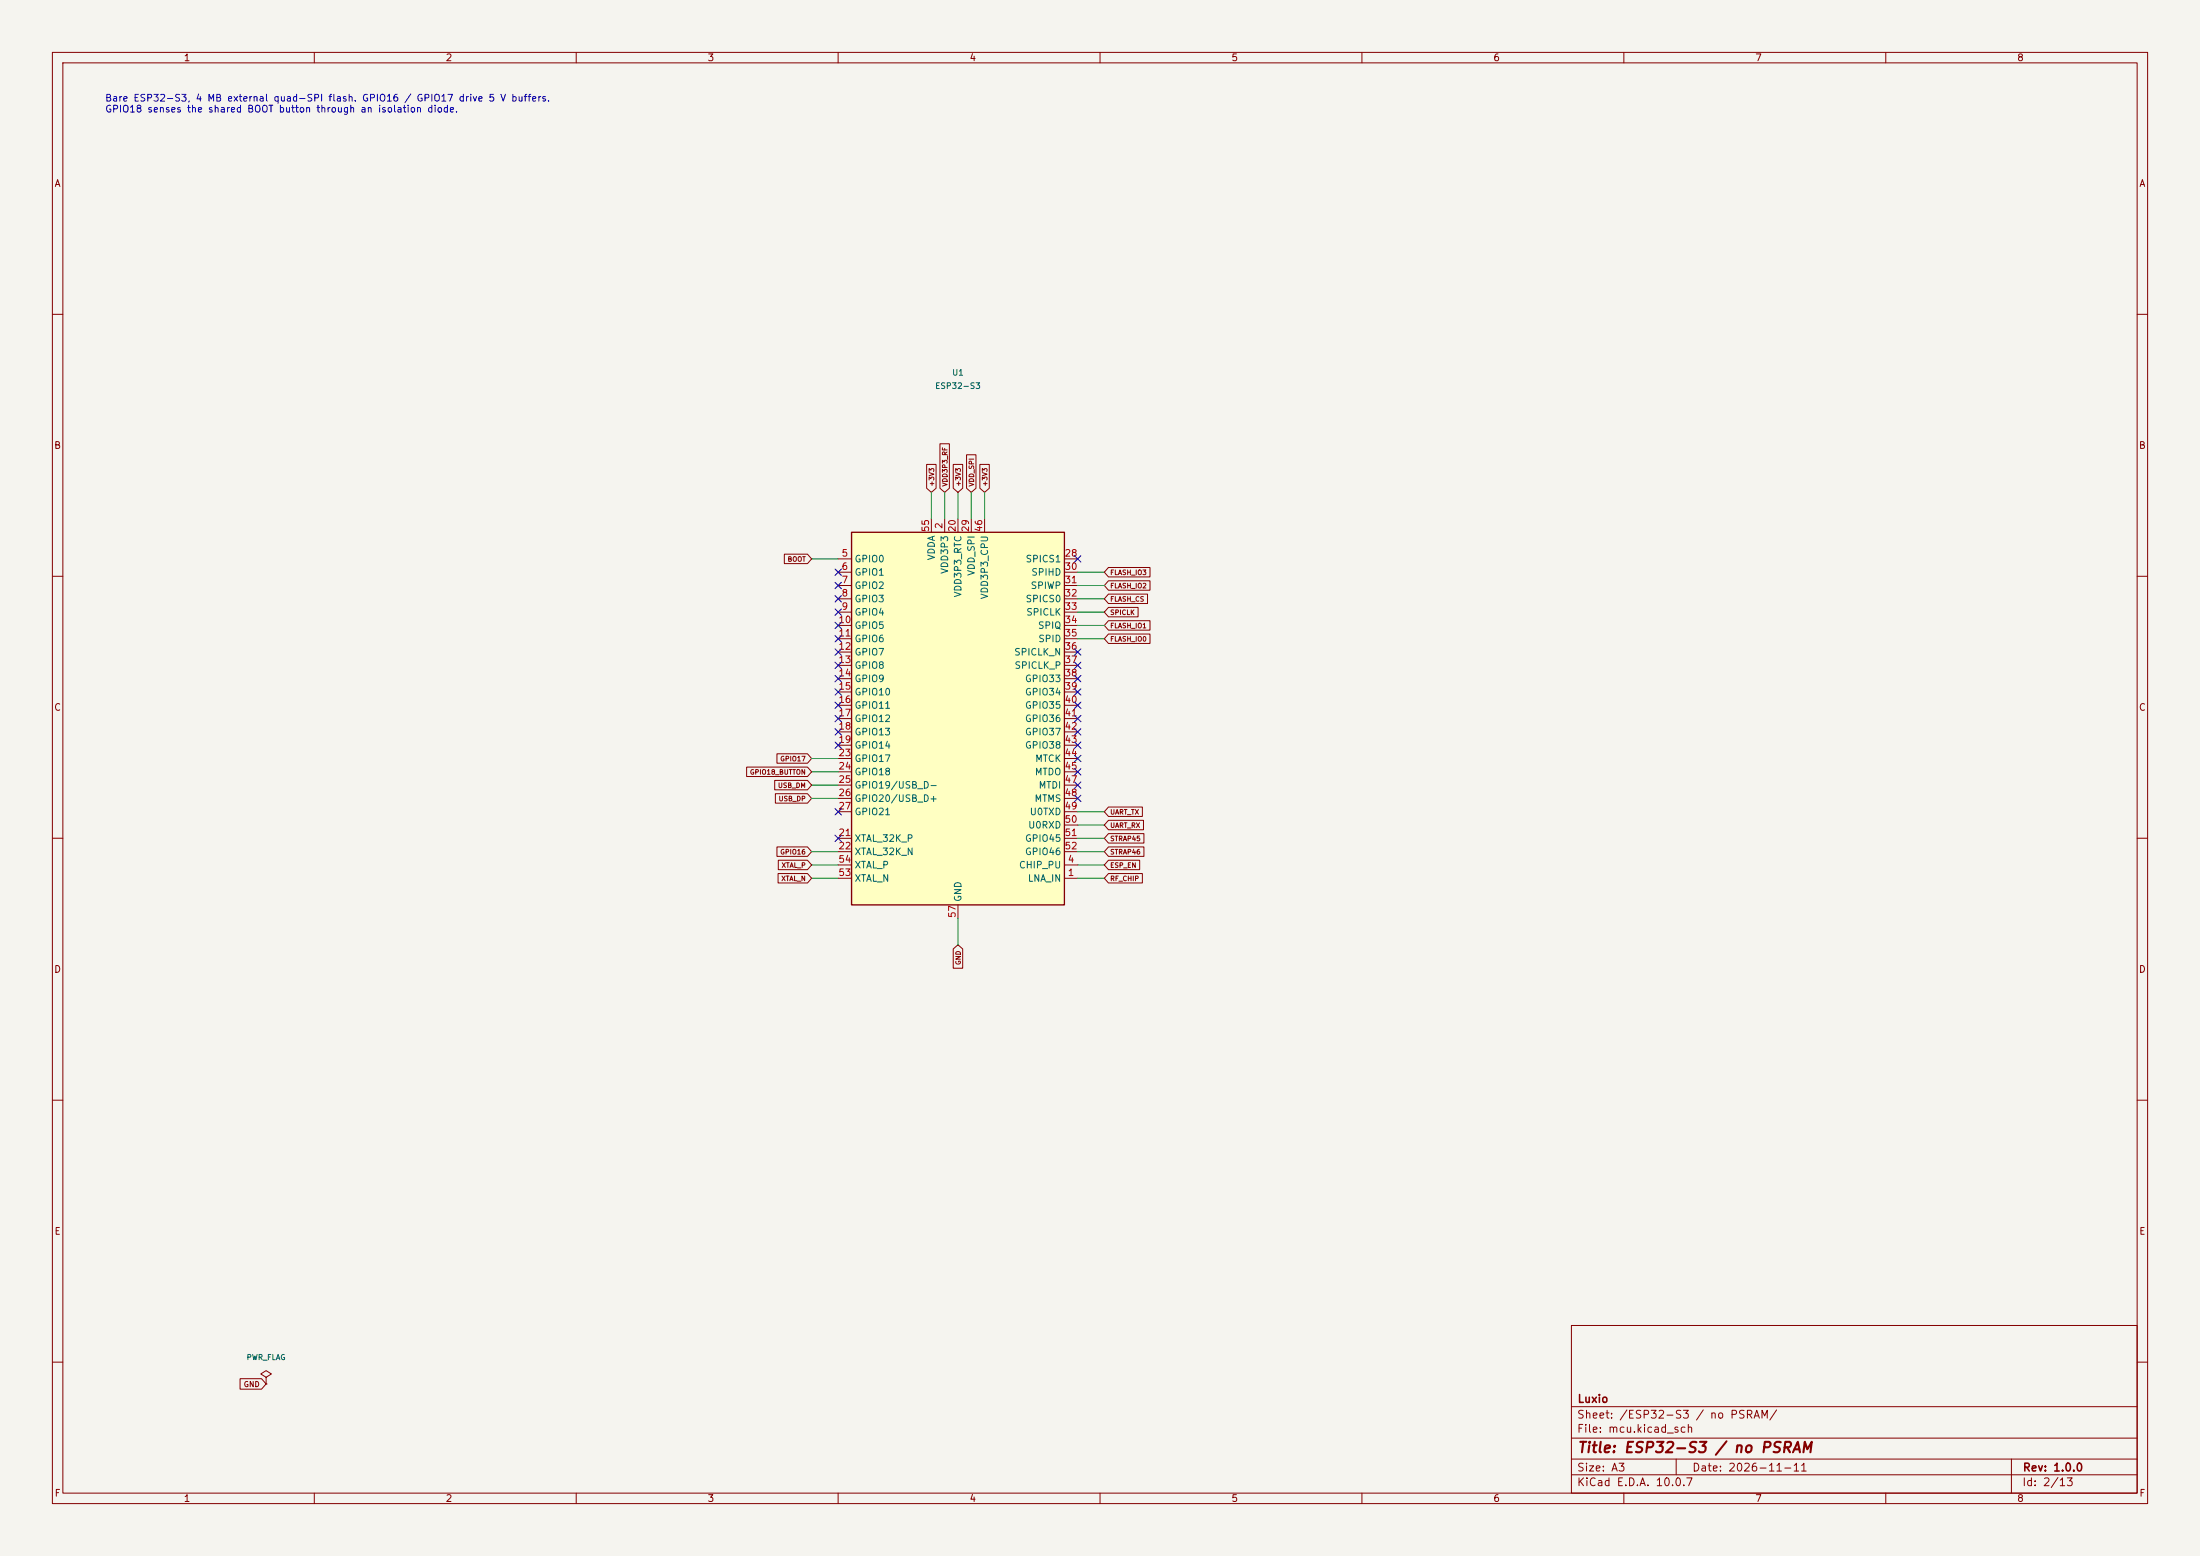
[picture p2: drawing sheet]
(kicad_sch (version 20250114) (generator "eeschema") (paper "A3")
(title_block (title "ESP32-S3 / no PSRAM") (date "2026-11-11") (rev "1.0.0") (company "Luxio"))
(lib_symbols (symbol "MCU_Espressif:ESP32-S3" (exclude_from_sim no) (in_bom yes) (on_board yes) (in_pos_files yes) (duplicate_pin_numbers_are_jumpers no) (property "Reference" "U" (at 10.16 -38.1 0) (show_name no) (do_not_autoplace no) (effects (font (size 1.27 1.27)))) (property "Value" "ESP32-S3" (at 13.97 -40.64 0) (show_name no) (do_not_autoplace no) (effects (font (size 1.27 1.27)))) (property "Footprint" "Package_DFN_QFN:QFN-56-1EP_7x7mm_P0.4mm_EP4x4mm" (at 0 -48.26 0) (show_name no) (do_not_autoplace no) (hide yes) (effects (font (size 1.27 1.27)))) (property "Datasheet" "https://www.espressif.com/sites/default/files/documentation/esp32-s3_datasheet_en.pdf" (at 0 0 0) (show_name no) (do_not_autoplace no) (hide yes) (effects (font (size 1.27 1.27)))) (property "Description" "Microcontroller, Wi-Fi 802.11b/g/n, Bluetooth, 32bit" (at 0 0 0) (show_name no) (do_not_autoplace no) (hide yes) (effects (font (size 1.27 1.27)))) (property "ki_keywords" "Microcontroller Wi-Fi BT ESP ESP32 Espressif" (at 0 0 0) (show_name no) (do_not_autoplace no) (hide yes) (effects (font (size 1.27 1.27)))) (property "ki_fp_filters" "QFN*1EP*7x7mm*P0.4mm*" (at 0 0 0) (show_name no) (do_not_autoplace no) (hide yes) (effects (font (size 1.27 1.27)))) (symbol "ESP32-S3_0_1" (rectangle (start -20.32 35.56) (end 20.32 -35.56) (stroke (width 0.254) (type default)) (fill (type background)))) (symbol "ESP32-S3_1_0" (pin bidirectional line (at 22.86 12.7 180) (length 2.54) (name "SPICLK_N" (effects (font (size 1.27 1.27)))) (number "36" (effects (font (size 1.27 1.27))))) (pin bidirectional line (at 22.86 -10.16 180) (length 2.54) (name "MTDO" (effects (font (size 1.27 1.27)))) (number "45" (effects (font (size 1.27 1.27))))) (pin bidirectional line (at 22.86 -22.86 180) (length 2.54) (name "GPIO45" (effects (font (size 1.27 1.27)))) (number "51" (effects (font (size 1.27 1.27))))) (pin passive line (at -5.08 38.1 270) (length 2.54) (hide yes) (name "VDDA" (effects (font (size 1.27 1.27)))) (number "56" (effects (font (size 1.27 1.27)))))) (symbol "ESP32-S3_1_1" (pin bidirectional line (at 22.86 -30.48 180) (length 2.54) (name "LNA_IN" (effects (font (size 1.27 1.27)))) (number "1" (effects (font (size 1.27 1.27))))) (pin power_in line (at -2.54 38.1 270) (length 2.54) (name "VDD3P3" (effects (font (size 1.27 1.27)))) (number "2" (effects (font (size 1.27 1.27))))) (pin passive line (at -2.54 38.1 270) (length 2.54) (hide yes) (name "VDD3P3" (effects (font (size 1.27 1.27)))) (number "3" (effects (font (size 1.27 1.27))))) (pin input line (at 22.86 -27.94 180) (length 2.54) (name "CHIP_PU" (effects (font (size 1.27 1.27)))) (number "4" (effects (font (size 1.27 1.27))))) (pin bidirectional line (at -22.86 30.48 0) (length 2.54) (name "GPIO0" (effects (font (size 1.27 1.27)))) (number "5" (effects (font (size 1.27 1.27))))) (pin bidirectional line (at -22.86 27.94 0) (length 2.54) (name "GPIO1" (effects (font (size 1.27 1.27)))) (number "6" (effects (font (size 1.27 1.27))))) (pin bidirectional line (at -22.86 25.4 0) (length 2.54) (name "GPIO2" (effects (font (size 1.27 1.27)))) (number "7" (effects (font (size 1.27 1.27))))) (pin bidirectional line (at -22.86 22.86 0) (length 2.54) (name "GPIO3" (effects (font (size 1.27 1.27)))) (number "8" (effects (font (size 1.27 1.27))))) (pin bidirectional line (at -22.86 20.32 0) (length 2.54) (name "GPIO4" (effects (font (size 1.27 1.27)))) (number "9" (effects (font (size 1.27 1.27))))) (pin bidirectional line (at -22.86 17.78 0) (length 2.54) (name "GPIO5" (effects (font (size 1.27 1.27)))) (number "10" (effects (font (size 1.27 1.27))))) (pin bidirectional line (at -22.86 15.24 0) (length 2.54) (name "GPIO6" (effects (font (size 1.27 1.27)))) (number "11" (effects (font (size 1.27 1.27))))) (pin bidirectional line (at -22.86 12.7 0) (length 2.54) (name "GPIO7" (effects (font (size 1.27 1.27)))) (number "12" (effects (font (size 1.27 1.27))))) (pin bidirectional line (at -22.86 10.16 0) (length 2.54) (name "GPIO8" (effects (font (size 1.27 1.27)))) (number "13" (effects (font (size 1.27 1.27))))) (pin bidirectional line (at -22.86 7.62 0) (length 2.54) (name "GPIO9" (effects (font (size 1.27 1.27)))) (number "14" (effects (font (size 1.27 1.27))))) (pin bidirectional line (at -22.86 5.08 0) (length 2.54) (name "GPIO10" (effects (font (size 1.27 1.27)))) (number "15" (effects (font (size 1.27 1.27))))) (pin bidirectional line (at -22.86 2.54 0) (length 2.54) (name "GPIO11" (effects (font (size 1.27 1.27)))) (number "16" (effects (font (size 1.27 1.27))))) (pin bidirectional line (at -22.86 0 0) (length 2.54) (name "GPIO12" (effects (font (size 1.27 1.27)))) (number "17" (effects (font (size 1.27 1.27))))) (pin bidirectional line (at -22.86 -2.54 0) (length 2.54) (name "GPIO13" (effects (font (size 1.27 1.27)))) (number "18" (effects (font (size 1.27 1.27))))) (pin bidirectional line (at -22.86 -5.08 0) (length 2.54) (name "GPIO14" (effects (font (size 1.27 1.27)))) (number "19" (effects (font (size 1.27 1.27))))) (pin power_in line (at 0 38.1 270) (length 2.54) (name "VDD3P3_RTC" (effects (font (size 1.27 1.27)))) (number "20" (effects (font (size 1.27 1.27))))) (pin passive line (at -22.86 -22.86 0) (length 2.54) (name "XTAL_32K_P" (effects (font (size 1.27 1.27)))) (number "21" (effects (font (size 1.27 1.27))))) (pin passive line (at -22.86 -25.4 0) (length 2.54) (name "XTAL_32K_N" (effects (font (size 1.27 1.27)))) (number "22" (effects (font (size 1.27 1.27))))) (pin bidirectional line (at -22.86 -7.62 0) (length 2.54) (name "GPIO17" (effects (font (size 1.27 1.27)))) (number "23" (effects (font (size 1.27 1.27))))) (pin bidirectional line (at -22.86 -10.16 0) (length 2.54) (name "GPIO18" (effects (font (size 1.27 1.27)))) (number "24" (effects (font (size 1.27 1.27))))) (pin bidirectional line (at -22.86 -12.7 0) (length 2.54) (name "GPIO19/USB_D-" (effects (font (size 1.27 1.27)))) (number "25" (effects (font (size 1.27 1.27))))) (pin bidirectional line (at -22.86 -15.24 0) (length 2.54) (name "GPIO20/USB_D+" (effects (font (size 1.27 1.27)))) (number "26" (effects (font (size 1.27 1.27))))) (pin bidirectional line (at -22.86 -17.78 0) (length 2.54) (name "GPIO21" (effects (font (size 1.27 1.27)))) (number "27" (effects (font (size 1.27 1.27))))) (pin bidirectional line (at 22.86 30.48 180) (length 2.54) (name "SPICS1" (effects (font (size 1.27 1.27)))) (number "28" (effects (font (size 1.27 1.27))))) (pin power_in line (at 2.54 38.1 270) (length 2.54) (name "VDD_SPI" (effects (font (size 1.27 1.27)))) (number "29" (effects (font (size 1.27 1.27))))) (pin bidirectional line (at 22.86 27.94 180) (length 2.54) (name "SPIHD" (effects (font (size 1.27 1.27)))) (number "30" (effects (font (size 1.27 1.27))))) (pin bidirectional line (at 22.86 25.4 180) (length 2.54) (name "SPIWP" (effects (font (size 1.27 1.27)))) (number "31" (effects (font (size 1.27 1.27))))) (pin bidirectional line (at 22.86 22.86 180) (length 2.54) (name "SPICS0" (effects (font (size 1.27 1.27)))) (number "32" (effects (font (size 1.27 1.27))))) (pin bidirectional line (at 22.86 20.32 180) (length 2.54) (name "SPICLK" (effects (font (size 1.27 1.27)))) (number "33" (effects (font (size 1.27 1.27))))) (pin bidirectional line (at 22.86 17.78 180) (length 2.54) (name "SPIQ" (effects (font (size 1.27 1.27)))) (number "34" (effects (font (size 1.27 1.27))))) (pin bidirectional line (at 22.86 15.24 180) (length 2.54) (name "SPID" (effects (font (size 1.27 1.27)))) (number "35" (effects (font (size 1.27 1.27))))) (pin bidirectional line (at 22.86 10.16 180) (length 2.54) (name "SPICLK_P" (effects (font (size 1.27 1.27)))) (number "37" (effects (font (size 1.27 1.27))))) (pin bidirectional line (at 22.86 7.62 180) (length 2.54) (name "GPIO33" (effects (font (size 1.27 1.27)))) (number "38" (effects (font (size 1.27 1.27))))) (pin bidirectional line (at 22.86 5.08 180) (length 2.54) (name "GPIO34" (effects (font (size 1.27 1.27)))) (number "39" (effects (font (size 1.27 1.27))))) (pin bidirectional line (at 22.86 2.54 180) (length 2.54) (name "GPIO35" (effects (font (size 1.27 1.27)))) (number "40" (effects (font (size 1.27 1.27))))) (pin bidirectional line (at 22.86 0 180) (length 2.54) (name "GPIO36" (effects (font (size 1.27 1.27)))) (number "41" (effects (font (size 1.27 1.27))))) (pin bidirectional line (at 22.86 -2.54 180) (length 2.54) (name "GPIO37" (effects (font (size 1.27 1.27)))) (number "42" (effects (font (size 1.27 1.27))))) (pin bidirectional line (at 22.86 -5.08 180) (length 2.54) (name "GPIO38" (effects (font (size 1.27 1.27)))) (number "43" (effects (font (size 1.27 1.27))))) (pin bidirectional line (at 22.86 -7.62 180) (length 2.54) (name "MTCK" (effects (font (size 1.27 1.27)))) (number "44" (effects (font (size 1.27 1.27))))) (pin power_in line (at 5.08 38.1 270) (length 2.54) (name "VDD3P3_CPU" (effects (font (size 1.27 1.27)))) (number "46" (effects (font (size 1.27 1.27))))) (pin bidirectional line (at 22.86 -12.7 180) (length 2.54) (name "MTDI" (effects (font (size 1.27 1.27)))) (number "47" (effects (font (size 1.27 1.27))))) (pin bidirectional line (at 22.86 -15.24 180) (length 2.54) (name "MTMS" (effects (font (size 1.27 1.27)))) (number "48" (effects (font (size 1.27 1.27))))) (pin bidirectional line (at 22.86 -17.78 180) (length 2.54) (name "U0TXD" (effects (font (size 1.27 1.27)))) (number "49" (effects (font (size 1.27 1.27))))) (pin bidirectional line (at 22.86 -20.32 180) (length 2.54) (name "U0RXD" (effects (font (size 1.27 1.27)))) (number "50" (effects (font (size 1.27 1.27))))) (pin bidirectional line (at 22.86 -25.4 180) (length 2.54) (name "GPIO46" (effects (font (size 1.27 1.27)))) (number "52" (effects (font (size 1.27 1.27))))) (pin output line (at -22.86 -30.48 0) (length 2.54) (name "XTAL_N" (effects (font (size 1.27 1.27)))) (number "53" (effects (font (size 1.27 1.27))))) (pin input line (at -22.86 -27.94 0) (length 2.54) (name "XTAL_P" (effects (font (size 1.27 1.27)))) (number "54" (effects (font (size 1.27 1.27))))) (pin power_in line (at -5.08 38.1 270) (length 2.54) (name "VDDA" (effects (font (size 1.27 1.27)))) (number "55" (effects (font (size 1.27 1.27))))) (pin power_in line (at 0 -38.1 90) (length 2.54) (name "GND" (effects (font (size 1.27 1.27)))) (number "57" (effects (font (size 1.27 1.27)))))) (embedded_fonts no))
(symbol "power:PWR_FLAG" (power global) (pin_numbers (hide yes)) (pin_names (offset 0) (hide yes)) (exclude_from_sim no) (in_bom yes) (on_board yes) (in_pos_files yes) (duplicate_pin_numbers_are_jumpers no) (property "Reference" "#FLG" (at 0 1.905 0) (show_name no) (do_not_autoplace no) (hide yes) (effects (font (size 1.27 1.27)))) (property "Value" "PWR_FLAG" (at 0 3.81 0) (show_name no) (do_not_autoplace no) (effects (font (size 1.27 1.27)))) (property "Footprint" "" (at 0 0 0) (show_name no) (do_not_autoplace no) (hide yes) (effects (font (size 1.27 1.27)))) (property "Datasheet" "" (at 0 0 0) (show_name no) (do_not_autoplace no) (hide yes) (effects (font (size 1.27 1.27)))) (property "Description" "Special symbol for telling ERC where power comes from" (at 0 0 0) (show_name no) (do_not_autoplace no) (hide yes) (effects (font (size 1.27 1.27)))) (property "ki_keywords" "flag power" (at 0 0 0) (show_name no) (do_not_autoplace no) (hide yes) (effects (font (size 1.27 1.27)))) (symbol "PWR_FLAG_0_0" (pin power_out line (at 0 0 90) (length 0) (name "" (effects (font (size 1.27 1.27)))) (number "1" (effects (font (size 1.27 1.27)))))) (symbol "PWR_FLAG_0_1" (polyline (pts (xy 0 0) (xy 0 1.27) (xy -1.016 1.905) (xy 0 2.54) (xy 1.016 1.905) (xy 0 1.27)) (stroke (width 0) (type default)) (fill (type none)))) (embedded_fonts no)))
(symbol (lib_id "MCU_Espressif:ESP32-S3") (at 182.88 137.16 0) (unit 1) (in_bom yes) (on_board yes) (dnp no)
(property "Reference" "U1" (at 182.88 71.11999999999999 0) (effects (font (size 1.1 1.1))))
(property "Value" "ESP32-S3" (at 182.88 73.66 0) (effects (font (size 1.1 1.1))))
(property "Footprint" "Package_DFN_QFN:QFN-56-1EP_7x7mm_P0.4mm_EP4x4mm" (at 182.88 76.19999999999999 0) (effects (font (size 1.1 1.1)) (hide yes)))
(property "LCSC" "C2913192" (at 182.88 78.74 0) (effects (font (size 1.1 1.1)) (hide yes)))
(pin "36")
(pin "45")
(pin "51")
(pin "56")
(pin "1")
(pin "2")
(pin "3")
(pin "4")
(pin "5")
(pin "6")
(pin "7")
(pin "8")
(pin "9")
(pin "10")
(pin "11")
(pin "12")
(pin "13")
(pin "14")
(pin "15")
(pin "16")
(pin "17")
(pin "18")
(pin "19")
(pin "20")
(pin "21")
(pin "22")
(pin "23")
(pin "24")
(pin "25")
(pin "26")
(pin "27")
(pin "28")
(pin "29")
(pin "30")
(pin "31")
(pin "32")
(pin "33")
(pin "34")
(pin "35")
(pin "37")
(pin "38")
(pin "39")
(pin "40")
(pin "41")
(pin "42")
(pin "43")
(pin "44")
(pin "46")
(pin "47")
(pin "48")
(pin "49")
(pin "50")
(pin "52")
(pin "53")
(pin "54")
(pin "55")
(pin "57"))
(no_connect (at 205.74 124.46))
(no_connect (at 205.74 147.32))
(wire (pts (xy 205.74 160.01999999999998) (xy 210.82 160.02)) (stroke (width 0.1524) (type default)))
(global_label "STRAP45" (shape input) (at 210.82 160.02 180.0) (effects (font (size 0.9 0.9)) (justify left)))
(wire (pts (xy 177.79999999999998 99.06) (xy 177.8 93.98)) (stroke (width 0.1524) (type default)))
(global_label "+3V3" (shape input) (at 177.8 93.98 270.0) (effects (font (size 0.9 0.9)) (justify left)))
(wire (pts (xy 205.74 167.64) (xy 210.82 167.64)) (stroke (width 0.1524) (type default)))
(global_label "RF_CHIP" (shape input) (at 210.82 167.64 180.0) (effects (font (size 0.9 0.9)) (justify left)))
(wire (pts (xy 180.34 99.06) (xy 180.34 93.98)) (stroke (width 0.1524) (type default)))
(global_label "VDD3P3_RF" (shape input) (at 180.34 93.98 270.0) (effects (font (size 0.9 0.9)) (justify left)))
(wire (pts (xy 205.74 165.1) (xy 210.82 165.1)) (stroke (width 0.1524) (type default)))
(global_label "ESP_EN" (shape input) (at 210.82 165.1 180.0) (effects (font (size 0.9 0.9)) (justify left)))
(wire (pts (xy 160.01999999999998 106.67999999999999) (xy 154.94 106.68)) (stroke (width 0.1524) (type default)))
(global_label "BOOT" (shape input) (at 154.94 106.68 0.0) (effects (font (size 0.9 0.9)) (justify right)))
(no_connect (at 160.01999999999998 109.22))
(no_connect (at 160.01999999999998 111.75999999999999))
(no_connect (at 160.01999999999998 114.3))
(no_connect (at 160.01999999999998 116.84))
(no_connect (at 160.01999999999998 119.38))
(no_connect (at 160.01999999999998 121.92))
(no_connect (at 160.01999999999998 124.46))
(no_connect (at 160.01999999999998 127.0))
(no_connect (at 160.01999999999998 129.54))
(no_connect (at 160.01999999999998 132.07999999999998))
(no_connect (at 160.01999999999998 134.62))
(no_connect (at 160.01999999999998 137.16))
(no_connect (at 160.01999999999998 139.7))
(no_connect (at 160.01999999999998 142.24))
(wire (pts (xy 182.88 99.06) (xy 182.88 93.98)) (stroke (width 0.1524) (type default)))
(global_label "+3V3" (shape input) (at 182.88 93.98 270.0) (effects (font (size 0.9 0.9)) (justify left)))
(no_connect (at 160.01999999999998 160.01999999999998))
(wire (pts (xy 160.01999999999998 162.56) (xy 154.94 162.56)) (stroke (width 0.1524) (type default)))
(global_label "GPIO16" (shape input) (at 154.94 162.56 0.0) (effects (font (size 0.9 0.9)) (justify right)))
(wire (pts (xy 160.01999999999998 144.78) (xy 154.94 144.78)) (stroke (width 0.1524) (type default)))
(global_label "GPIO17" (shape input) (at 154.94 144.78 0.0) (effects (font (size 0.9 0.9)) (justify right)))
(wire (pts (xy 160.01999999999998 147.32) (xy 154.94 147.32)) (stroke (width 0.1524) (type default)))
(global_label "GPIO18_BUTTON" (shape input) (at 154.94 147.32 0.0) (effects (font (size 0.9 0.9)) (justify right)))
(wire (pts (xy 160.01999999999998 149.85999999999999) (xy 154.94 149.86)) (stroke (width 0.1524) (type default)))
(global_label "USB_DM" (shape input) (at 154.94 149.86 0.0) (effects (font (size 0.9 0.9)) (justify right)))
(wire (pts (xy 160.01999999999998 152.4) (xy 154.94 152.4)) (stroke (width 0.1524) (type default)))
(global_label "USB_DP" (shape input) (at 154.94 152.4 0.0) (effects (font (size 0.9 0.9)) (justify right)))
(no_connect (at 160.01999999999998 154.94))
(no_connect (at 205.74 106.67999999999999))
(wire (pts (xy 185.42 99.06) (xy 185.42 93.98)) (stroke (width 0.1524) (type default)))
(global_label "VDD_SPI" (shape input) (at 185.42 93.98 270.0) (effects (font (size 0.9 0.9)) (justify left)))
(wire (pts (xy 205.74 109.22) (xy 210.82 109.22)) (stroke (width 0.1524) (type default)))
(global_label "FLASH_IO3" (shape input) (at 210.82 109.22 180.0) (effects (font (size 0.9 0.9)) (justify left)))
(wire (pts (xy 205.74 111.75999999999999) (xy 210.82 111.76)) (stroke (width 0.1524) (type default)))
(global_label "FLASH_IO2" (shape input) (at 210.82 111.76 180.0) (effects (font (size 0.9 0.9)) (justify left)))
(wire (pts (xy 205.74 114.3) (xy 210.82 114.3)) (stroke (width 0.1524) (type default)))
(global_label "FLASH_CS" (shape input) (at 210.82 114.3 180.0) (effects (font (size 0.9 0.9)) (justify left)))
(wire (pts (xy 205.74 116.84) (xy 210.82 116.84)) (stroke (width 0.1524) (type default)))
(global_label "SPICLK" (shape input) (at 210.82 116.84 180.0) (effects (font (size 0.9 0.9)) (justify left)))
(wire (pts (xy 205.74 119.38) (xy 210.82 119.38)) (stroke (width 0.1524) (type default)))
(global_label "FLASH_IO1" (shape input) (at 210.82 119.38 180.0) (effects (font (size 0.9 0.9)) (justify left)))
(wire (pts (xy 205.74 121.92) (xy 210.82 121.92)) (stroke (width 0.1524) (type default)))
(global_label "FLASH_IO0" (shape input) (at 210.82 121.92 180.0) (effects (font (size 0.9 0.9)) (justify left)))
(no_connect (at 205.74 127.0))
(no_connect (at 205.74 129.54))
(no_connect (at 205.74 132.07999999999998))
(no_connect (at 205.74 134.62))
(no_connect (at 205.74 137.16))
(no_connect (at 205.74 139.7))
(no_connect (at 205.74 142.24))
(no_connect (at 205.74 144.78))
(wire (pts (xy 187.96 99.06) (xy 187.96 93.98)) (stroke (width 0.1524) (type default)))
(global_label "+3V3" (shape input) (at 187.96 93.98 270.0) (effects (font (size 0.9 0.9)) (justify left)))
(no_connect (at 205.74 149.85999999999999))
(no_connect (at 205.74 152.4))
(wire (pts (xy 205.74 154.94) (xy 210.82 154.94)) (stroke (width 0.1524) (type default)))
(global_label "UART_TX" (shape input) (at 210.82 154.94 180.0) (effects (font (size 0.9 0.9)) (justify left)))
(wire (pts (xy 205.74 157.48) (xy 210.82 157.48)) (stroke (width 0.1524) (type default)))
(global_label "UART_RX" (shape input) (at 210.82 157.48 180.0) (effects (font (size 0.9 0.9)) (justify left)))
(wire (pts (xy 205.74 162.56) (xy 210.82 162.56)) (stroke (width 0.1524) (type default)))
(global_label "STRAP46" (shape input) (at 210.82 162.56 180.0) (effects (font (size 0.9 0.9)) (justify left)))
(wire (pts (xy 160.01999999999998 167.64) (xy 154.94 167.64)) (stroke (width 0.1524) (type default)))
(global_label "XTAL_N" (shape input) (at 154.94 167.64 0.0) (effects (font (size 0.9 0.9)) (justify right)))
(wire (pts (xy 160.01999999999998 165.1) (xy 154.94 165.1)) (stroke (width 0.1524) (type default)))
(global_label "XTAL_P" (shape input) (at 154.94 165.1 0.0) (effects (font (size 0.9 0.9)) (justify right)))
(wire (pts (xy 182.88 175.26) (xy 182.88 180.34)) (stroke (width 0.1524) (type default)))
(global_label "GND" (shape input) (at 182.88 180.34 90.0) (effects (font (size 0.9 0.9)) (justify right)))
(symbol (lib_id "power:PWR_FLAG") (at 50.8 264.16 0) (unit 1) (in_bom no) (on_board no) (property "Reference" "#FLG00" (at 50.8 264.16 0) (effects (font (size 1 1)) (hide yes))) (property "Value" "PWR_FLAG" (at 50.8 259.08000000000004 0) (effects (font (size 1 1)))))
(global_label "GND" (shape input) (at 50.8 264.16 0) (effects (font (size 1 1)) (justify right)))
(text "Bare ESP32-S3, 4 MB external quad-SPI flash. GPIO16 / GPIO17 drive 5 V buffers.\nGPIO18 senses the shared BOOT button through an isolation diode." (at 20 20 0) (effects (font (size 1.3 1.3)) (justify left)))
(embedded_fonts no))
